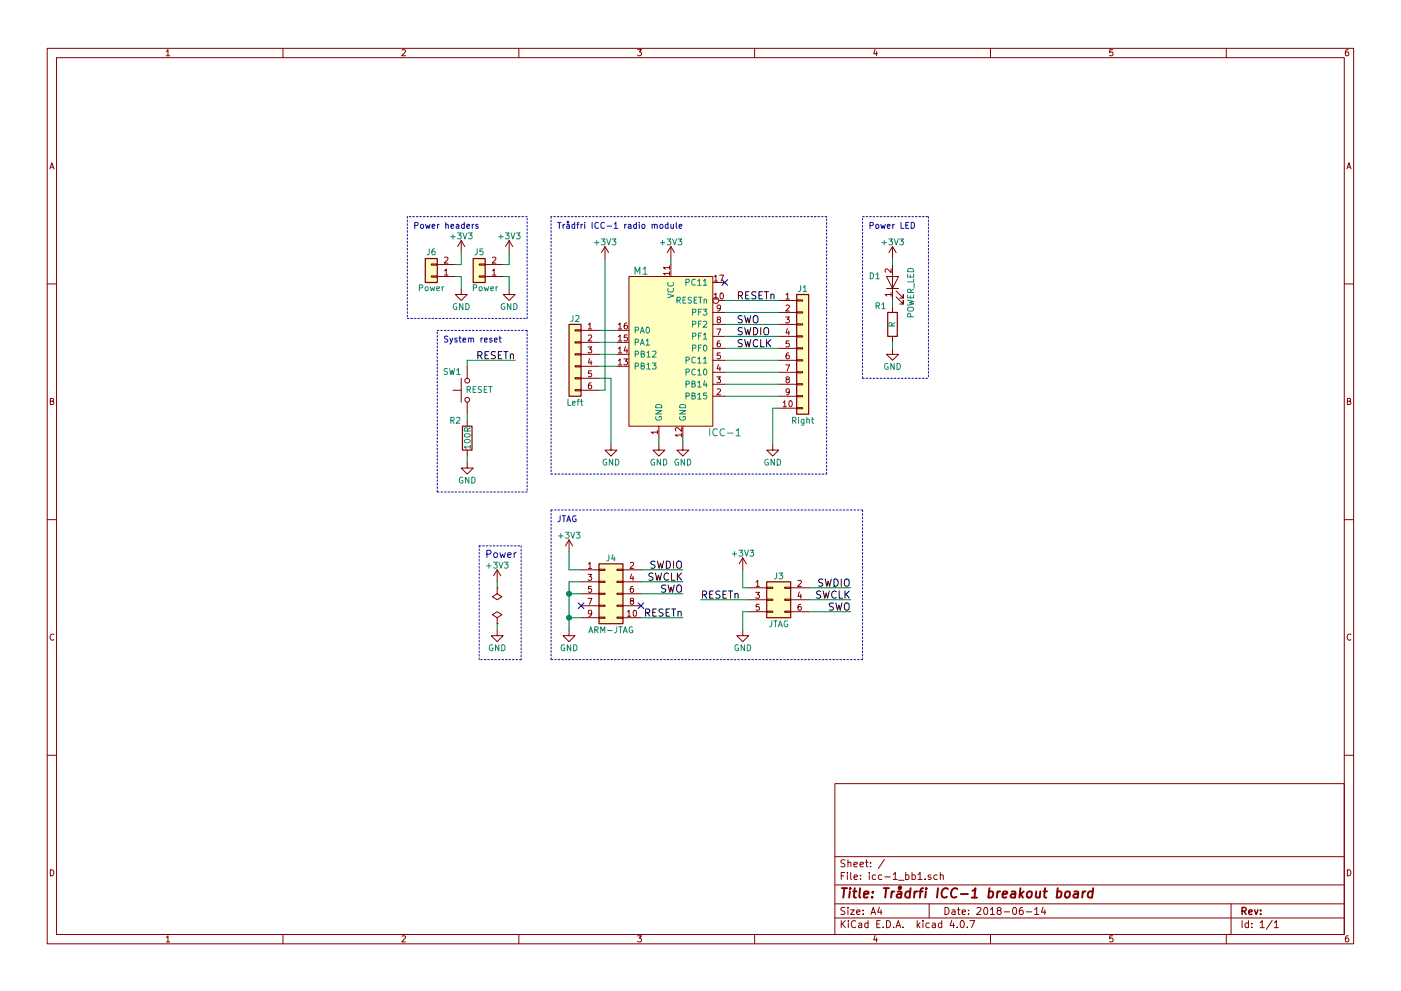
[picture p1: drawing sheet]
EESchema Schematic File Version 2
LIBS:icc-1_bb1
LIBS:icc-1_bb1-cache
EELAYER 25 0
EELAYER END
$Descr A4 11693 8268
encoding utf-8
Sheet 1 1
Title "Trådrfi ICC-1 breakout board"
Date "2018-06-14"
Rev ""
Comp ""
Comment1 ""
Comment2 ""
Comment3 ""
Comment4 ""
$EndDescr
$Comp
L Conn_01x10 J1
U 1 1
P 6700 2900
F 0 "J1" H 6700 3400 50  0000 C CNN
F 1 "Right" H 6700 2300 50  0000 C CNN
F 2 "Pin_Headers:Pin_Header_Straight_1x10_Pitch2.54mm" H 6700 2900 50  0001 C CNN
F 3 "" H 6700 2900 50  0001 C CNN
	1    6700 2900
	1    0    0    -1  
$EndComp
$Comp
L Conn_01x06 J2
U 1 1
P 4800 2950
F 0 "J2" H 4800 3250 50  0000 C CNN
F 1 "Left" H 4800 2550 50  0000 C CNN
F 2 "Pin_Headers:Pin_Header_Straight_1x06_Pitch2.54mm" H 4800 2950 50  0001 C CNN
F 3 "" H 4800 2950 50  0001 C CNN
	1    4800 2950
	-1   0    0    -1  
$EndComp
$Comp
L GND #PWR01
U 1 1
P 5100 3700
F 0 "#PWR01" H 5100 3450 50  0001 C CNN
F 1 "GND" H 5100 3550 50  0000 C CNN
F 2 "" H 5100 3700 50  0001 C CNN
F 3 "" H 5100 3700 50  0001 C CNN
	1    5100 3700
	1    0    0    -1  
$EndComp
$Comp
L +3V3 #PWR02
U 1 1
P 5050 2150
F 0 "#PWR02" H 5050 2000 50  0001 C CNN
F 1 "+3V3" H 5050 2290 50  0000 C CNN
F 2 "" H 5050 2150 50  0001 C CNN
F 3 "" H 5050 2150 50  0001 C CNN
	1    5050 2150
	1    0    0    -1  
$EndComp
$Comp
L SW_Push SW1
U 1 1
P 3900 3250
F 0 "SW1" V 4050 3300 50  0000 L CNN
F 1 "RESET" V 3900 3150 50  0000 C CNN
F 2 "Buttons_Switches_SMD:SW_SPST_B3U-1000P" H 3900 3450 50  0001 C CNN
F 3 "" H 3900 3450 50  0001 C CNN
	1    3900 3250
	0    -1   -1   0   
$EndComp
$Comp
L GND #PWR03
U 1 1
P 3900 3850
F 0 "#PWR03" H 3900 3600 50  0001 C CNN
F 1 "GND" H 3900 3700 50  0000 C CNN
F 2 "" H 3900 3850 50  0001 C CNN
F 3 "" H 3900 3850 50  0001 C CNN
	1    3900 3850
	1    0    0    -1  
$EndComp
$Comp
L Conn_01x02 J6
U 1 1
P 3600 2300
F 0 "J6" H 3600 2100 50  0000 C CNN
F 1 "Power" H 3600 2400 50  0000 C CNN
F 2 "Pin_Headers:Pin_Header_Straight_1x02_Pitch2.54mm" H 3600 2300 50  0001 C CNN
F 3 "" H 3600 2300 50  0001 C CNN
	1    3600 2300
	-1   0    0    1   
$EndComp
$Comp
L GND #PWR04
U 1 1
P 6450 3700
F 0 "#PWR04" H 6450 3450 50  0001 C CNN
F 1 "GND" H 6450 3550 50  0000 C CNN
F 2 "" H 6450 3700 50  0001 C CNN
F 3 "" H 6450 3700 50  0001 C CNN
	1    6450 3700
	1    0    0    -1  
$EndComp
$Comp
L GND #PWR05
U 1 1
P 3850 2400
F 0 "#PWR05" H 3850 2150 50  0001 C CNN
F 1 "GND" H 3850 2250 50  0000 C CNN
F 2 "" H 3850 2400 50  0001 C CNN
F 3 "" H 3850 2400 50  0001 C CNN
	1    3850 2400
	1    0    0    -1  
$EndComp
$Comp
L +3V3 #PWR06
U 1 1
P 3850 2100
F 0 "#PWR06" H 3850 1950 50  0001 C CNN
F 1 "+3V3" H 3850 2240 50  0000 C CNN
F 2 "" H 3850 2100 50  0001 C CNN
F 3 "" H 3850 2100 50  0001 C CNN
	1    3850 2100
	1    0    0    -1  
$EndComp
$Comp
L +3V3 #PWR07
U 1 1
P 7450 2150
F 0 "#PWR07" H 7450 2000 50  0001 C CNN
F 1 "+3V3" H 7450 2290 50  0000 C CNN
F 2 "" H 7450 2150 50  0001 C CNN
F 3 "" H 7450 2150 50  0001 C CNN
	1    7450 2150
	1    0    0    -1  
$EndComp
$Comp
L LED D1
U 1 1
P 7450 2350
F 0 "D1" V 7500 2450 50  0000 L CNN
F 1 "POWER_LED" H 7150 2200 50  0000 L CNN
F 2 "LEDs:LED_0805_HandSoldering" H 7450 2350 50  0001 C CNN
F 3 "" H 7450 2350 50  0001 C CNN
	1    7450 2350
	0    -1   -1   0   
$EndComp
$Comp
L R R1
U 1 1
P 7450 2700
F 0 "R1" H 7550 2550 50  0000 C CNN
F 1 "R" V 7450 2700 50  0000 C CNN
F 2 "Resistors_SMD:R_0805_HandSoldering" V 7380 2700 50  0001 C CNN
F 3 "" H 7450 2700 50  0001 C CNN
	1    7450 2700
	-1   0    0    1   
$EndComp
$Comp
L GND #PWR08
U 1 1
P 7450 2900
F 0 "#PWR08" H 7450 2650 50  0001 C CNN
F 1 "GND" H 7450 2750 50  0000 C CNN
F 2 "" H 7450 2900 50  0001 C CNN
F 3 "" H 7450 2900 50  0001 C CNN
	1    7450 2900
	1    0    0    -1  
$EndComp
$Comp
L Conn_02x05_Odd_Even J4
U 1 1
P 5050 4950
F 0 "J4" H 5100 5250 50  0000 C CNN
F 1 "ARM-JTAG" H 5100 4650 50  0000 C CNN
F 2 "Pin_Headers:Pin_Header_Straight_2x05_Pitch1.27mm" H 5050 4950 50  0001 C CNN
F 3 "" H 5050 4950 50  0001 C CNN
	1    5050 4950
	1    0    0    -1  
$EndComp
$Comp
L Conn_02x03_Odd_Even J3
U 1 1
P 6450 5000
F 0 "J3" H 6500 5200 50  0000 C CNN
F 1 "JTAG" H 6500 4800 50  0000 C CNN
F 2 "Pin_Headers:Pin_Header_Straight_2x03_Pitch2.54mm" H 6450 5000 50  0001 C CNN
F 3 "" H 6450 5000 50  0001 C CNN
	1    6450 5000
	1    0    0    -1  
$EndComp
NoConn ~ 4850 5050
NoConn ~ 5350 5050
$Comp
L GND #PWR09
U 1 1
P 4750 5250
F 0 "#PWR09" H 4750 5000 50  0001 C CNN
F 1 "GND" H 4750 5100 50  0000 C CNN
F 2 "" H 4750 5250 50  0001 C CNN
F 3 "" H 4750 5250 50  0001 C CNN
	1    4750 5250
	1    0    0    -1  
$EndComp
$Comp
L +3V3 #PWR010
U 1 1
P 4750 4600
F 0 "#PWR010" H 4750 4450 50  0001 C CNN
F 1 "+3V3" H 4750 4740 50  0000 C CNN
F 2 "" H 4750 4600 50  0001 C CNN
F 3 "" H 4750 4600 50  0001 C CNN
	1    4750 4600
	1    0    0    -1  
$EndComp
Text Label 6150 2900 0    60   ~ 0
SWCLK
Text Label 6150 2800 0    60   ~ 0
SWDIO
Text Label 6150 2700 0    60   ~ 0
SWO
Text Label 5700 4750 2    60   ~ 0
SWDIO
Text Label 6150 2500 0    60   ~ 0
RESETn
Text Label 4300 3000 2    60   ~ 0
RESETn
$Comp
L +3V3 #PWR011
U 1 1
P 6200 4750
F 0 "#PWR011" H 6200 4600 50  0001 C CNN
F 1 "+3V3" H 6200 4890 50  0000 C CNN
F 2 "" H 6200 4750 50  0001 C CNN
F 3 "" H 6200 4750 50  0001 C CNN
	1    6200 4750
	1    0    0    -1  
$EndComp
$Comp
L GND #PWR012
U 1 1
P 6200 5250
F 0 "#PWR012" H 6200 5000 50  0001 C CNN
F 1 "GND" H 6200 5100 50  0000 C CNN
F 2 "" H 6200 5250 50  0001 C CNN
F 3 "" H 6200 5250 50  0001 C CNN
	1    6200 5250
	1    0    0    -1  
$EndComp
Text Label 5700 4850 2    60   ~ 0
SWCLK
Text Label 5700 4950 2    60   ~ 0
SWO
Text Label 5700 5150 2    60   ~ 0
RESETn
Text Label 5850 5000 0    60   ~ 0
RESETn
Text Label 7100 4900 2    60   ~ 0
SWDIO
Text Label 7100 5000 2    60   ~ 0
SWCLK
Text Label 7100 5100 2    60   ~ 0
SWO
Wire Wire Line
	6750 5100 7100 5100
Wire Wire Line
	6750 5000 7100 5000
Wire Wire Line
	6750 4900 7100 4900
Wire Wire Line
	5850 5000 6250 5000
Wire Wire Line
	6200 4750 6200 4900
Wire Wire Line
	6200 4900 6250 4900
Wire Wire Line
	6200 5100 6200 5250
Wire Wire Line
	6200 5100 6250 5100
Wire Wire Line
	4750 4750 4750 4600
Wire Wire Line
	4750 4750 4850 4750
Connection ~ 4750 5150
Wire Wire Line
	4750 4850 4850 4850
Connection ~ 4750 4950
Wire Wire Line
	4750 5150 4850 5150
Wire Wire Line
	4750 4850 4750 5250
Wire Wire Line
	4750 4950 4850 4950
Wire Wire Line
	5350 5150 5700 5150
Wire Wire Line
	5350 4950 5700 4950
Wire Wire Line
	5350 4850 5700 4850
Wire Wire Line
	5350 4750 5700 4750
Wire Wire Line
	7450 2200 7450 2150
Wire Wire Line
	7450 2550 7450 2500
Wire Wire Line
	7450 2900 7450 2850
Wire Wire Line
	3800 2300 3850 2300
Wire Wire Line
	3850 2200 3800 2200
Wire Wire Line
	6450 3400 6450 3700
Wire Wire Line
	3900 3450 3900 3500
Wire Wire Line
	3900 3000 3900 3050
Wire Wire Line
	6450 3400 6500 3400
Wire Wire Line
	6050 3300 6500 3300
Wire Wire Line
	6050 3200 6500 3200
Wire Wire Line
	6050 3100 6500 3100
Wire Wire Line
	6050 3000 6500 3000
Wire Wire Line
	6050 2900 6500 2900
Wire Wire Line
	6050 2800 6500 2800
Wire Wire Line
	6050 2700 6500 2700
Wire Wire Line
	6050 2600 6500 2600
Wire Wire Line
	6050 2500 6500 2500
Wire Wire Line
	5000 3150 5100 3150
Wire Wire Line
	5000 3050 5150 3050
Wire Wire Line
	5000 2950 5150 2950
Wire Wire Line
	5000 2850 5150 2850
Wire Wire Line
	5000 2750 5150 2750
Wire Wire Line
	5100 3150 5100 3700
Wire Wire Line
	3900 3000 4300 3000
$Comp
L R R2
U 1 1
P 3900 3650
F 0 "R2" H 3800 3800 50  0000 C CNN
F 1 "100R" V 3900 3650 50  0000 C CNN
F 2 "Resistors_SMD:R_0805_HandSoldering" V 3830 3650 50  0001 C CNN
F 3 "" H 3900 3650 50  0001 C CNN
	1    3900 3650
	1    0    0    -1  
$EndComp
Wire Wire Line
	3900 3800 3900 3850
Text Notes 3700 2850 0    50   ~ 0
System reset
Wire Notes Line
	4400 2750 4400 4100
Wire Notes Line
	4400 4100 3650 4100
Wire Notes Line
	3650 4100 3650 2750
Wire Notes Line
	3650 2750 4400 2750
Wire Notes Line
	7200 3150 7750 3150
Wire Notes Line
	7200 3150 7200 1800
Wire Notes Line
	7200 1800 7750 1800
Wire Notes Line
	7750 1800 7750 3150
Text Notes 7250 1900 0    50   ~ 0
Power LED
Text Notes 3450 1900 0    50   ~ 0
Power headers
Wire Notes Line
	3400 1800 3400 2650
Wire Notes Line
	3400 2650 4400 2650
Wire Notes Line
	4400 2650 4400 1800
Wire Notes Line
	4400 1800 3400 1800
Text Notes 4650 4350 0    50   ~ 0
JTAG
Wire Notes Line
	4600 4250 4600 5500
Wire Notes Line
	4600 5500 7200 5500
Wire Notes Line
	7200 5500 7200 4250
Wire Notes Line
	7200 4250 4600 4250
Text Notes 4650 1900 0    50   ~ 0
Trådfri ICC-1 radio module
Wire Notes Line
	4600 3950 6900 3950
Wire Notes Line
	6900 3950 6900 1800
Wire Notes Line
	6900 1800 4600 1800
Wire Notes Line
	4600 1800 4600 3950
Wire Wire Line
	5050 3250 5050 2150
Wire Wire Line
	5000 3250 5050 3250
$Comp
L GND #PWR013
U 1 1
P 5500 3700
F 0 "#PWR013" H 5500 3450 50  0001 C CNN
F 1 "GND" H 5500 3550 50  0000 C CNN
F 2 "" H 5500 3700 50  0001 C CNN
F 3 "" H 5500 3700 50  0001 C CNN
	1    5500 3700
	1    0    0    -1  
$EndComp
$Comp
L GND #PWR014
U 1 1
P 5700 3700
F 0 "#PWR014" H 5700 3450 50  0001 C CNN
F 1 "GND" H 5700 3550 50  0000 C CNN
F 2 "" H 5700 3700 50  0001 C CNN
F 3 "" H 5700 3700 50  0001 C CNN
	1    5700 3700
	1    0    0    -1  
$EndComp
Wire Wire Line
	5500 3650 5500 3700
Wire Wire Line
	5700 3650 5700 3700
$Comp
L +3V3 #PWR015
U 1 1
P 5600 2150
F 0 "#PWR015" H 5600 2000 50  0001 C CNN
F 1 "+3V3" H 5600 2290 50  0000 C CNN
F 2 "" H 5600 2150 50  0001 C CNN
F 3 "" H 5600 2150 50  0001 C CNN
	1    5600 2150
	1    0    0    -1  
$EndComp
Wire Wire Line
	5600 2150 5600 2200
$Comp
L PWR_FLAG #FLG016
U 1 1
P 4150 4900
F 0 "#FLG016" H 4150 4975 50  0001 C CNN
F 1 "PWR_FLAG" H 4150 5050 50  0001 C CNN
F 2 "" H 4150 4900 50  0001 C CNN
F 3 "" H 4150 4900 50  0001 C CNN
	1    4150 4900
	-1   0    0    1   
$EndComp
Wire Wire Line
	3850 2100 3850 2200
Wire Wire Line
	3850 2300 3850 2400
$Comp
L PWR_FLAG #FLG017
U 1 1
P 4150 5200
F 0 "#FLG017" H 4150 5275 50  0001 C CNN
F 1 "PWR_FLAG" H 4150 5350 50  0001 C CNN
F 2 "" H 4150 5200 50  0001 C CNN
F 3 "" H 4150 5200 50  0001 C CNN
	1    4150 5200
	1    0    0    -1  
$EndComp
Wire Notes Line
	4000 4550 4350 4550
Wire Notes Line
	4350 4550 4350 5500
Wire Notes Line
	4350 5500 4000 5500
Wire Notes Line
	4000 5500 4000 4550
Text Notes 4050 4650 0    60   ~ 0
Power
$Comp
L GND #PWR018
U 1 1
P 4150 5250
F 0 "#PWR018" H 4150 5000 50  0001 C CNN
F 1 "GND" H 4150 5100 50  0000 C CNN
F 2 "" H 4150 5250 50  0001 C CNN
F 3 "" H 4150 5250 50  0001 C CNN
	1    4150 5250
	1    0    0    -1  
$EndComp
$Comp
L +3V3 #PWR019
U 1 1
P 4150 4850
F 0 "#PWR019" H 4150 4700 50  0001 C CNN
F 1 "+3V3" H 4150 4990 50  0000 C CNN
F 2 "" H 4150 4850 50  0001 C CNN
F 3 "" H 4150 4850 50  0001 C CNN
	1    4150 4850
	1    0    0    -1  
$EndComp
Wire Wire Line
	4150 5200 4150 5250
Wire Wire Line
	4150 4850 4150 4900
NoConn ~ 6050 2350
$Comp
L Conn_01x02 J5
U 1 1
P 4000 2300
F 0 "J5" H 4000 2100 50  0000 C CNN
F 1 "Power" H 3950 2400 50  0000 C CNN
F 2 "Pin_Headers:Pin_Header_Straight_1x02_Pitch2.54mm" H 4000 2300 50  0001 C CNN
F 3 "" H 4000 2300 50  0001 C CNN
	1    4000 2300
	-1   0    0    1   
$EndComp
$Comp
L GND #PWR020
U 1 1
P 4250 2400
F 0 "#PWR020" H 4250 2150 50  0001 C CNN
F 1 "GND" H 4250 2250 50  0000 C CNN
F 2 "" H 4250 2400 50  0001 C CNN
F 3 "" H 4250 2400 50  0001 C CNN
	1    4250 2400
	1    0    0    -1  
$EndComp
$Comp
L +3V3 #PWR021
U 1 1
P 4250 2100
F 0 "#PWR021" H 4250 1950 50  0001 C CNN
F 1 "+3V3" H 4250 2240 50  0000 C CNN
F 2 "" H 4250 2100 50  0001 C CNN
F 3 "" H 4250 2100 50  0001 C CNN
	1    4250 2100
	1    0    0    -1  
$EndComp
Wire Wire Line
	4200 2300 4250 2300
Wire Wire Line
	4250 2200 4200 2200
Wire Wire Line
	4250 2100 4250 2200
Wire Wire Line
	4250 2300 4250 2400
$Comp
L ICC-1 M1
U 1 1
P 5600 2950
F 0 "M1" H 5350 3650 60  0000 C CNN
F 1 "ICC-1" H 6050 2300 60  0000 C CNN
F 2 "icc-1:ICC-1_POLY_PCB2.0_through-hole" H 5800 3250 60  0001 C CNN
F 3 "" H 5800 3250 60  0001 C CNN
	1    5600 2950
	1    0    0    -1  
$EndComp
$EndSCHEMATC
